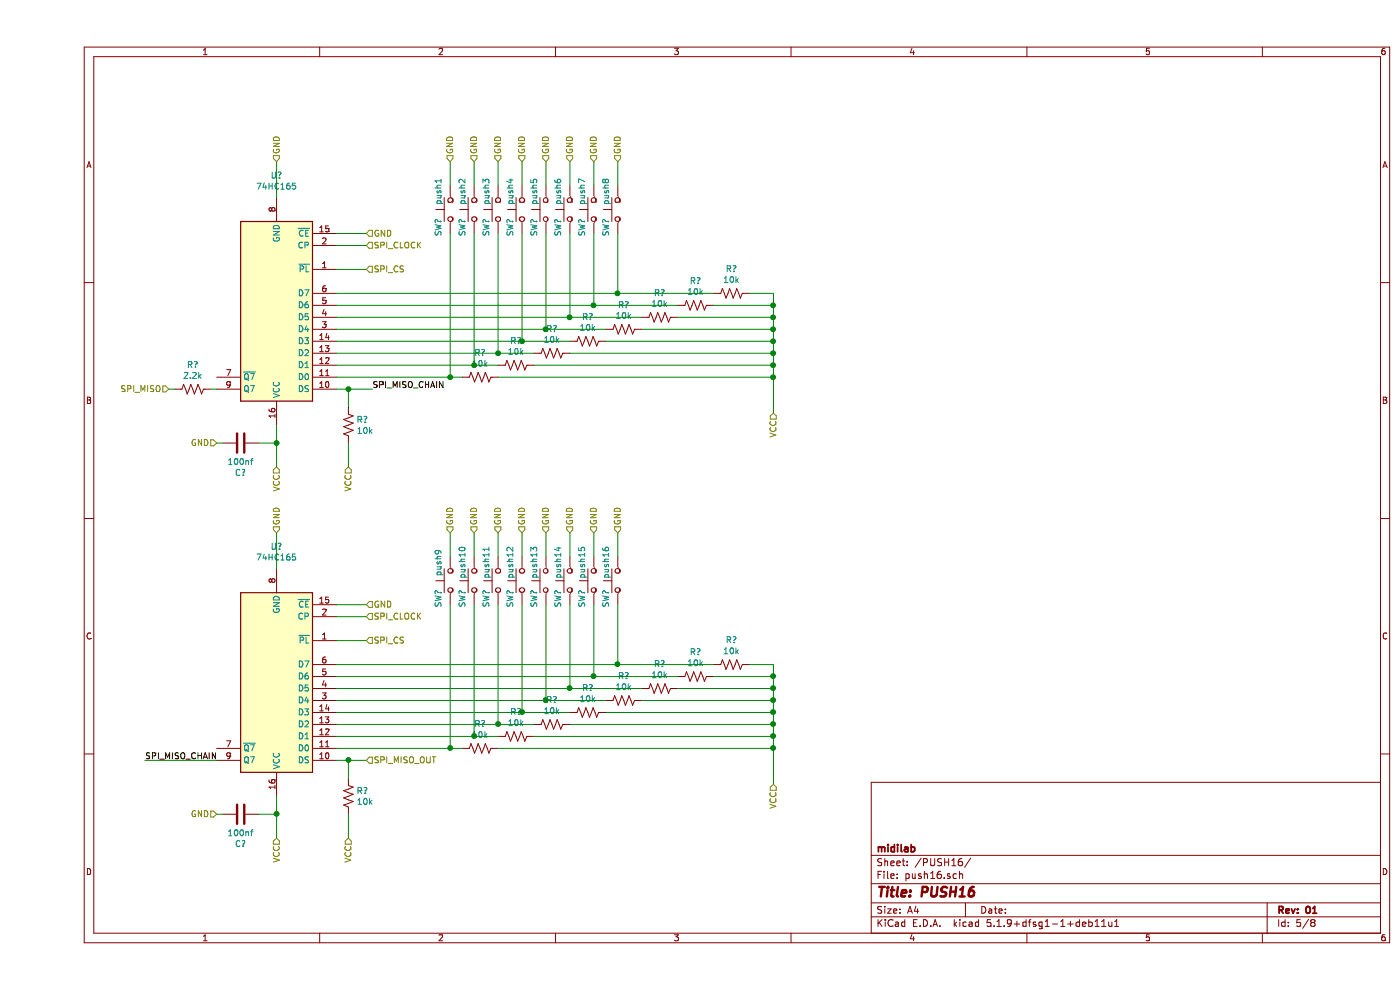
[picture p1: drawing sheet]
EESchema Schematic File Version 4
EELAYER 30 0
EELAYER END
$Descr A4 11693 8268
encoding utf-8
Sheet 5 8
Title "PUSH16"
Date ""
Rev "01"
Comp "midilab"
Comment1 ""
Comment2 ""
Comment3 ""
Comment4 ""
$EndDescr
$Comp
L 74xx:74HC165 U?
U 1 1
P 2000 2650
F 0 "U?" H 2000 1469 50  0000 C CNN
F 1 "74HC165" H 2000 1560 50  0000 C CNN
F 2 "" H 2000 2650 50  0001 C CNN
F 3 "https://assets.nexperia.com/documents/data-sheet/74HC_HCT165.pdf" H 2000 2650 50  0001 C CNN
	1    2000 2650
	-1   0    0    1   
$EndComp
Text HLabel 2000 1350 1    50   Input ~ 0
GND
Text HLabel 1500 3700 0    50   Input ~ 0
GND
Text HLabel 2000 3900 3    50   Input ~ 0
VCC
Text HLabel 1100 3250 0    50   Input ~ 0
SPI_MISO
Text HLabel 2750 1950 2    50   Input ~ 0
GND
$Comp
L Device:C C?
U 1 1
P 1700 3700
F 0 "C?" V 1448 3700 50  0000 C CNN
F 1 "100nf" V 1539 3700 50  0000 C CNN
F 2 "" H 1738 3550 50  0001 C CNN
F 3 "~" H 1700 3700 50  0001 C CNN
	1    1700 3700
	0    -1   -1   0   
$EndComp
Wire Wire Line
	1500 3700 1550 3700
Wire Wire Line
	2000 1350 2000 1650
$Comp
L Device:R_US R?
U 1 1
P 1300 3250
F 0 "R?" V 1095 3250 50  0000 C CNN
F 1 "2.2k" V 1186 3250 50  0000 C CNN
F 2 "" V 1340 3240 50  0001 C CNN
F 3 "~" H 1300 3250 50  0001 C CNN
	1    1300 3250
	0    1    1    0   
$EndComp
$Comp
L Device:R_US R?
U 1 1
P 2600 3550
F 0 "R?" H 2668 3596 50  0000 L CNN
F 1 "10k" H 2668 3505 50  0000 L CNN
F 2 "" V 2640 3540 50  0001 C CNN
F 3 "~" H 2600 3550 50  0001 C CNN
	1    2600 3550
	1    0    0    -1  
$EndComp
Text HLabel 2600 3900 3    50   Input ~ 0
VCC
Wire Wire Line
	2600 3700 2600 3900
Wire Wire Line
	2000 3550 2000 3700
Wire Wire Line
	1850 3700 2000 3700
Connection ~ 2000 3700
Wire Wire Line
	2000 3700 2000 3900
Wire Wire Line
	2500 3250 2600 3250
Wire Wire Line
	2600 3400 2600 3250
Text HLabel 2750 2250 2    50   Input ~ 0
SPI_CS
Text HLabel 2750 2050 2    50   Input ~ 0
SPI_CLOCK
Wire Wire Line
	2500 1950 2750 1950
Wire Wire Line
	2750 2050 2500 2050
Wire Wire Line
	2750 2250 2500 2250
$Comp
L Switch:SW_Push SW?
U 1 1
P 3450 1750
F 0 "SW?" H 3300 1850 50  0000 C CNN
F 1 "push1" H 3600 1850 50  0000 C CNN
F 2 "" H 3450 1950 50  0001 C CNN
F 3 "~" H 3450 1950 50  0001 C CNN
	1    3450 1750
	0    -1   -1   0   
$EndComp
$Comp
L Switch:SW_Push SW?
U 1 1
P 3650 1750
F 0 "SW?" H 3500 1850 50  0000 C CNN
F 1 "push2" H 3800 1850 50  0000 C CNN
F 2 "" H 3650 1950 50  0001 C CNN
F 3 "~" H 3650 1950 50  0001 C CNN
	1    3650 1750
	0    -1   -1   0   
$EndComp
$Comp
L Switch:SW_Push SW?
U 1 1
P 3850 1750
F 0 "SW?" H 3700 1850 50  0000 C CNN
F 1 "push3" H 4000 1850 50  0000 C CNN
F 2 "" H 3850 1950 50  0001 C CNN
F 3 "~" H 3850 1950 50  0001 C CNN
	1    3850 1750
	0    -1   -1   0   
$EndComp
$Comp
L Switch:SW_Push SW?
U 1 1
P 4050 1750
F 0 "SW?" H 3900 1850 50  0000 C CNN
F 1 "push4" H 4200 1850 50  0000 C CNN
F 2 "" H 4050 1950 50  0001 C CNN
F 3 "~" H 4050 1950 50  0001 C CNN
	1    4050 1750
	0    -1   -1   0   
$EndComp
$Comp
L Switch:SW_Push SW?
U 1 1
P 4250 1750
F 0 "SW?" H 4100 1850 50  0000 C CNN
F 1 "push5" H 4400 1850 50  0000 C CNN
F 2 "" H 4250 1950 50  0001 C CNN
F 3 "~" H 4250 1950 50  0001 C CNN
	1    4250 1750
	0    -1   -1   0   
$EndComp
$Comp
L Switch:SW_Push SW?
U 1 1
P 4450 1750
F 0 "SW?" H 4300 1850 50  0000 C CNN
F 1 "push6" H 4600 1850 50  0000 C CNN
F 2 "" H 4450 1950 50  0001 C CNN
F 3 "~" H 4450 1950 50  0001 C CNN
	1    4450 1750
	0    -1   -1   0   
$EndComp
$Comp
L Switch:SW_Push SW?
U 1 1
P 4650 1750
F 0 "SW?" H 4500 1850 50  0000 C CNN
F 1 "push7" H 4800 1850 50  0000 C CNN
F 2 "" H 4650 1950 50  0001 C CNN
F 3 "~" H 4650 1950 50  0001 C CNN
	1    4650 1750
	0    -1   -1   0   
$EndComp
$Comp
L Switch:SW_Push SW?
U 1 1
P 4850 1750
F 0 "SW?" H 4700 1850 50  0000 C CNN
F 1 "push8" H 5000 1850 50  0000 C CNN
F 2 "" H 4850 1950 50  0001 C CNN
F 3 "~" H 4850 1950 50  0001 C CNN
	1    4850 1750
	0    -1   -1   0   
$EndComp
Text HLabel 3450 1350 1    50   Input ~ 0
GND
Text HLabel 3650 1350 1    50   Input ~ 0
GND
Text HLabel 3850 1350 1    50   Input ~ 0
GND
Text HLabel 4050 1350 1    50   Input ~ 0
GND
Text HLabel 4250 1350 1    50   Input ~ 0
GND
Text HLabel 4450 1350 1    50   Input ~ 0
GND
Text HLabel 4650 1350 1    50   Input ~ 0
GND
Text HLabel 4850 1350 1    50   Input ~ 0
GND
Wire Wire Line
	4850 1350 4850 1550
Wire Wire Line
	4650 1350 4650 1550
Wire Wire Line
	4450 1550 4450 1350
Wire Wire Line
	4250 1350 4250 1550
Wire Wire Line
	4050 1350 4050 1550
Wire Wire Line
	3850 1350 3850 1550
Wire Wire Line
	3650 1350 3650 1550
Wire Wire Line
	3450 1350 3450 1550
$Comp
L Device:R_US R?
U 1 1
P 3700 3150
F 0 "R?" V 3495 3150 50  0000 C CNN
F 1 "10k" V 3586 3150 50  0000 C CNN
F 2 "" V 3740 3140 50  0001 C CNN
F 3 "~" H 3700 3150 50  0001 C CNN
	1    3700 3150
	0    1    1    0   
$EndComp
Wire Wire Line
	2500 3150 3450 3150
Wire Wire Line
	3450 1950 3450 3150
Connection ~ 3450 3150
Wire Wire Line
	3450 3150 3550 3150
$Comp
L Device:R_US R?
U 1 1
P 4000 3050
F 0 "R?" V 3795 3050 50  0000 C CNN
F 1 "10k" V 3886 3050 50  0000 C CNN
F 2 "" V 4040 3040 50  0001 C CNN
F 3 "~" H 4000 3050 50  0001 C CNN
	1    4000 3050
	0    1    1    0   
$EndComp
$Comp
L Device:R_US R?
U 1 1
P 4300 2950
F 0 "R?" V 4095 2950 50  0000 C CNN
F 1 "10k" V 4186 2950 50  0000 C CNN
F 2 "" V 4340 2940 50  0001 C CNN
F 3 "~" H 4300 2950 50  0001 C CNN
	1    4300 2950
	0    1    1    0   
$EndComp
$Comp
L Device:R_US R?
U 1 1
P 4600 2850
F 0 "R?" V 4395 2850 50  0000 C CNN
F 1 "10k" V 4486 2850 50  0000 C CNN
F 2 "" V 4640 2840 50  0001 C CNN
F 3 "~" H 4600 2850 50  0001 C CNN
	1    4600 2850
	0    1    1    0   
$EndComp
$Comp
L Device:R_US R?
U 1 1
P 4900 2750
F 0 "R?" V 4695 2750 50  0000 C CNN
F 1 "10k" V 4786 2750 50  0000 C CNN
F 2 "" V 4940 2740 50  0001 C CNN
F 3 "~" H 4900 2750 50  0001 C CNN
	1    4900 2750
	0    1    1    0   
$EndComp
$Comp
L Device:R_US R?
U 1 1
P 5200 2650
F 0 "R?" V 4995 2650 50  0000 C CNN
F 1 "10k" V 5086 2650 50  0000 C CNN
F 2 "" V 5240 2640 50  0001 C CNN
F 3 "~" H 5200 2650 50  0001 C CNN
	1    5200 2650
	0    1    1    0   
$EndComp
$Comp
L Device:R_US R?
U 1 1
P 5500 2550
F 0 "R?" V 5295 2550 50  0000 C CNN
F 1 "10k" V 5386 2550 50  0000 C CNN
F 2 "" V 5540 2540 50  0001 C CNN
F 3 "~" H 5500 2550 50  0001 C CNN
	1    5500 2550
	0    1    1    0   
$EndComp
$Comp
L Device:R_US R?
U 1 1
P 5800 2450
F 0 "R?" V 5595 2450 50  0000 C CNN
F 1 "10k" V 5686 2450 50  0000 C CNN
F 2 "" V 5840 2440 50  0001 C CNN
F 3 "~" H 5800 2450 50  0001 C CNN
	1    5800 2450
	0    1    1    0   
$EndComp
Wire Wire Line
	2500 3050 3650 3050
Wire Wire Line
	2500 2950 3850 2950
Wire Wire Line
	2500 2850 4050 2850
Wire Wire Line
	2500 2750 4250 2750
Wire Wire Line
	2500 2650 4450 2650
Wire Wire Line
	2500 2550 4650 2550
Wire Wire Line
	2500 2450 4850 2450
Wire Wire Line
	3650 1950 3650 3050
Connection ~ 3650 3050
Wire Wire Line
	3650 3050 3850 3050
Wire Wire Line
	3850 1950 3850 2950
Connection ~ 3850 2950
Wire Wire Line
	3850 2950 4150 2950
Wire Wire Line
	4050 1950 4050 2850
Connection ~ 4050 2850
Wire Wire Line
	4050 2850 4450 2850
Wire Wire Line
	4250 1950 4250 2750
Connection ~ 4250 2750
Wire Wire Line
	4250 2750 4750 2750
Wire Wire Line
	4450 1950 4450 2650
Connection ~ 4450 2650
Wire Wire Line
	4450 2650 5050 2650
Wire Wire Line
	4650 1950 4650 2550
Connection ~ 4650 2550
Wire Wire Line
	4650 2550 5350 2550
Wire Wire Line
	4850 1950 4850 2450
Connection ~ 4850 2450
Wire Wire Line
	4850 2450 5650 2450
Text HLabel 6150 3450 3    50   Input ~ 0
VCC
Wire Wire Line
	6150 3450 6150 3150
Wire Wire Line
	6150 2450 5950 2450
Wire Wire Line
	5650 2550 6150 2550
Connection ~ 6150 2550
Wire Wire Line
	6150 2550 6150 2450
Wire Wire Line
	5350 2650 6150 2650
Connection ~ 6150 2650
Wire Wire Line
	6150 2650 6150 2550
Wire Wire Line
	5050 2750 6150 2750
Connection ~ 6150 2750
Wire Wire Line
	6150 2750 6150 2650
Wire Wire Line
	4750 2850 6150 2850
Connection ~ 6150 2850
Wire Wire Line
	6150 2850 6150 2750
Wire Wire Line
	4450 2950 6150 2950
Connection ~ 6150 2950
Wire Wire Line
	6150 2950 6150 2850
Wire Wire Line
	4150 3050 6150 3050
Connection ~ 6150 3050
Wire Wire Line
	6150 3050 6150 2950
Wire Wire Line
	3850 3150 6150 3150
Connection ~ 6150 3150
Wire Wire Line
	6150 3150 6150 3050
$Comp
L 74xx:74HC165 U?
U 1 1
P 2000 5750
F 0 "U?" H 2000 4569 50  0000 C CNN
F 1 "74HC165" H 2000 4660 50  0000 C CNN
F 2 "" H 2000 5750 50  0001 C CNN
F 3 "https://assets.nexperia.com/documents/data-sheet/74HC_HCT165.pdf" H 2000 5750 50  0001 C CNN
	1    2000 5750
	-1   0    0    1   
$EndComp
Text HLabel 2000 4450 1    50   Input ~ 0
GND
Text HLabel 1500 6800 0    50   Input ~ 0
GND
Text HLabel 2000 7000 3    50   Input ~ 0
VCC
Text HLabel 2750 6350 2    50   Input ~ 0
SPI_MISO_OUT
Text HLabel 2750 5050 2    50   Input ~ 0
GND
$Comp
L Device:C C?
U 1 1
P 1700 6800
F 0 "C?" V 1448 6800 50  0000 C CNN
F 1 "100nf" V 1539 6800 50  0000 C CNN
F 2 "" H 1738 6650 50  0001 C CNN
F 3 "~" H 1700 6800 50  0001 C CNN
	1    1700 6800
	0    -1   -1   0   
$EndComp
Wire Wire Line
	1500 6800 1550 6800
Wire Wire Line
	2000 4450 2000 4750
$Comp
L Device:R_US R?
U 1 1
P 2600 6650
F 0 "R?" H 2668 6696 50  0000 L CNN
F 1 "10k" H 2668 6605 50  0000 L CNN
F 2 "" V 2640 6640 50  0001 C CNN
F 3 "~" H 2600 6650 50  0001 C CNN
	1    2600 6650
	1    0    0    -1  
$EndComp
Text HLabel 2600 7000 3    50   Input ~ 0
VCC
Wire Wire Line
	2600 6800 2600 7000
Wire Wire Line
	2000 6650 2000 6800
Wire Wire Line
	1850 6800 2000 6800
Connection ~ 2000 6800
Wire Wire Line
	2000 6800 2000 7000
Wire Wire Line
	2500 6350 2600 6350
Wire Wire Line
	2600 6500 2600 6350
Connection ~ 2600 6350
Wire Wire Line
	2600 6350 2750 6350
Text HLabel 2750 5350 2    50   Input ~ 0
SPI_CS
Text HLabel 2750 5150 2    50   Input ~ 0
SPI_CLOCK
Wire Wire Line
	2500 5050 2750 5050
Wire Wire Line
	2750 5150 2500 5150
Wire Wire Line
	2750 5350 2500 5350
$Comp
L Switch:SW_Push SW?
U 1 1
P 3450 4850
F 0 "SW?" H 3300 4950 50  0000 C CNN
F 1 "push9" H 3600 4950 50  0000 C CNN
F 2 "" H 3450 5050 50  0001 C CNN
F 3 "~" H 3450 5050 50  0001 C CNN
	1    3450 4850
	0    -1   -1   0   
$EndComp
$Comp
L Switch:SW_Push SW?
U 1 1
P 3650 4850
F 0 "SW?" H 3500 4950 50  0000 C CNN
F 1 "push10" H 3800 4950 50  0000 C CNN
F 2 "" H 3650 5050 50  0001 C CNN
F 3 "~" H 3650 5050 50  0001 C CNN
	1    3650 4850
	0    -1   -1   0   
$EndComp
$Comp
L Switch:SW_Push SW?
U 1 1
P 3850 4850
F 0 "SW?" H 3700 4950 50  0000 C CNN
F 1 "push11" H 4000 4950 50  0000 C CNN
F 2 "" H 3850 5050 50  0001 C CNN
F 3 "~" H 3850 5050 50  0001 C CNN
	1    3850 4850
	0    -1   -1   0   
$EndComp
$Comp
L Switch:SW_Push SW?
U 1 1
P 4050 4850
F 0 "SW?" H 3900 4950 50  0000 C CNN
F 1 "push12" H 4200 4950 50  0000 C CNN
F 2 "" H 4050 5050 50  0001 C CNN
F 3 "~" H 4050 5050 50  0001 C CNN
	1    4050 4850
	0    -1   -1   0   
$EndComp
$Comp
L Switch:SW_Push SW?
U 1 1
P 4250 4850
F 0 "SW?" H 4100 4950 50  0000 C CNN
F 1 "push13" H 4400 4950 50  0000 C CNN
F 2 "" H 4250 5050 50  0001 C CNN
F 3 "~" H 4250 5050 50  0001 C CNN
	1    4250 4850
	0    -1   -1   0   
$EndComp
$Comp
L Switch:SW_Push SW?
U 1 1
P 4450 4850
F 0 "SW?" H 4300 4950 50  0000 C CNN
F 1 "push14" H 4600 4950 50  0000 C CNN
F 2 "" H 4450 5050 50  0001 C CNN
F 3 "~" H 4450 5050 50  0001 C CNN
	1    4450 4850
	0    -1   -1   0   
$EndComp
$Comp
L Switch:SW_Push SW?
U 1 1
P 4650 4850
F 0 "SW?" H 4500 4950 50  0000 C CNN
F 1 "push15" H 4800 4950 50  0000 C CNN
F 2 "" H 4650 5050 50  0001 C CNN
F 3 "~" H 4650 5050 50  0001 C CNN
	1    4650 4850
	0    -1   -1   0   
$EndComp
$Comp
L Switch:SW_Push SW?
U 1 1
P 4850 4850
F 0 "SW?" H 4700 4950 50  0000 C CNN
F 1 "push16" H 5000 4950 50  0000 C CNN
F 2 "" H 4850 5050 50  0001 C CNN
F 3 "~" H 4850 5050 50  0001 C CNN
	1    4850 4850
	0    -1   -1   0   
$EndComp
Text HLabel 3450 4450 1    50   Input ~ 0
GND
Text HLabel 3650 4450 1    50   Input ~ 0
GND
Text HLabel 3850 4450 1    50   Input ~ 0
GND
Text HLabel 4050 4450 1    50   Input ~ 0
GND
Text HLabel 4250 4450 1    50   Input ~ 0
GND
Text HLabel 4450 4450 1    50   Input ~ 0
GND
Text HLabel 4650 4450 1    50   Input ~ 0
GND
Text HLabel 4850 4450 1    50   Input ~ 0
GND
Wire Wire Line
	4850 4450 4850 4650
Wire Wire Line
	4650 4450 4650 4650
Wire Wire Line
	4450 4650 4450 4450
Wire Wire Line
	4250 4450 4250 4650
Wire Wire Line
	4050 4450 4050 4650
Wire Wire Line
	3850 4450 3850 4650
Wire Wire Line
	3650 4450 3650 4650
Wire Wire Line
	3450 4450 3450 4650
$Comp
L Device:R_US R?
U 1 1
P 3700 6250
F 0 "R?" V 3495 6250 50  0000 C CNN
F 1 "10k" V 3586 6250 50  0000 C CNN
F 2 "" V 3740 6240 50  0001 C CNN
F 3 "~" H 3700 6250 50  0001 C CNN
	1    3700 6250
	0    1    1    0   
$EndComp
Wire Wire Line
	2500 6250 3450 6250
Wire Wire Line
	3450 5050 3450 6250
Connection ~ 3450 6250
Wire Wire Line
	3450 6250 3550 6250
$Comp
L Device:R_US R?
U 1 1
P 4000 6150
F 0 "R?" V 3795 6150 50  0000 C CNN
F 1 "10k" V 3886 6150 50  0000 C CNN
F 2 "" V 4040 6140 50  0001 C CNN
F 3 "~" H 4000 6150 50  0001 C CNN
	1    4000 6150
	0    1    1    0   
$EndComp
$Comp
L Device:R_US R?
U 1 1
P 4300 6050
F 0 "R?" V 4095 6050 50  0000 C CNN
F 1 "10k" V 4186 6050 50  0000 C CNN
F 2 "" V 4340 6040 50  0001 C CNN
F 3 "~" H 4300 6050 50  0001 C CNN
	1    4300 6050
	0    1    1    0   
$EndComp
$Comp
L Device:R_US R?
U 1 1
P 4600 5950
F 0 "R?" V 4395 5950 50  0000 C CNN
F 1 "10k" V 4486 5950 50  0000 C CNN
F 2 "" V 4640 5940 50  0001 C CNN
F 3 "~" H 4600 5950 50  0001 C CNN
	1    4600 5950
	0    1    1    0   
$EndComp
$Comp
L Device:R_US R?
U 1 1
P 4900 5850
F 0 "R?" V 4695 5850 50  0000 C CNN
F 1 "10k" V 4786 5850 50  0000 C CNN
F 2 "" V 4940 5840 50  0001 C CNN
F 3 "~" H 4900 5850 50  0001 C CNN
	1    4900 5850
	0    1    1    0   
$EndComp
$Comp
L Device:R_US R?
U 1 1
P 5200 5750
F 0 "R?" V 4995 5750 50  0000 C CNN
F 1 "10k" V 5086 5750 50  0000 C CNN
F 2 "" V 5240 5740 50  0001 C CNN
F 3 "~" H 5200 5750 50  0001 C CNN
	1    5200 5750
	0    1    1    0   
$EndComp
$Comp
L Device:R_US R?
U 1 1
P 5500 5650
F 0 "R?" V 5295 5650 50  0000 C CNN
F 1 "10k" V 5386 5650 50  0000 C CNN
F 2 "" V 5540 5640 50  0001 C CNN
F 3 "~" H 5500 5650 50  0001 C CNN
	1    5500 5650
	0    1    1    0   
$EndComp
$Comp
L Device:R_US R?
U 1 1
P 5800 5550
F 0 "R?" V 5595 5550 50  0000 C CNN
F 1 "10k" V 5686 5550 50  0000 C CNN
F 2 "" V 5840 5540 50  0001 C CNN
F 3 "~" H 5800 5550 50  0001 C CNN
	1    5800 5550
	0    1    1    0   
$EndComp
Wire Wire Line
	2500 6150 3650 6150
Wire Wire Line
	2500 6050 3850 6050
Wire Wire Line
	2500 5950 4050 5950
Wire Wire Line
	2500 5850 4250 5850
Wire Wire Line
	2500 5750 4450 5750
Wire Wire Line
	2500 5650 4650 5650
Wire Wire Line
	2500 5550 4850 5550
Wire Wire Line
	3650 5050 3650 6150
Connection ~ 3650 6150
Wire Wire Line
	3650 6150 3850 6150
Wire Wire Line
	3850 5050 3850 6050
Connection ~ 3850 6050
Wire Wire Line
	3850 6050 4150 6050
Wire Wire Line
	4050 5050 4050 5950
Connection ~ 4050 5950
Wire Wire Line
	4050 5950 4450 5950
Wire Wire Line
	4250 5050 4250 5850
Connection ~ 4250 5850
Wire Wire Line
	4250 5850 4750 5850
Wire Wire Line
	4450 5050 4450 5750
Connection ~ 4450 5750
Wire Wire Line
	4450 5750 5050 5750
Wire Wire Line
	4650 5050 4650 5650
Connection ~ 4650 5650
Wire Wire Line
	4650 5650 5350 5650
Wire Wire Line
	4850 5050 4850 5550
Connection ~ 4850 5550
Wire Wire Line
	4850 5550 5650 5550
Text HLabel 6150 6550 3    50   Input ~ 0
VCC
Wire Wire Line
	6150 6550 6150 6250
Wire Wire Line
	6150 5550 5950 5550
Wire Wire Line
	5650 5650 6150 5650
Connection ~ 6150 5650
Wire Wire Line
	6150 5650 6150 5550
Wire Wire Line
	5350 5750 6150 5750
Connection ~ 6150 5750
Wire Wire Line
	6150 5750 6150 5650
Wire Wire Line
	5050 5850 6150 5850
Connection ~ 6150 5850
Wire Wire Line
	6150 5850 6150 5750
Wire Wire Line
	4750 5950 6150 5950
Connection ~ 6150 5950
Wire Wire Line
	6150 5950 6150 5850
Wire Wire Line
	4450 6050 6150 6050
Connection ~ 6150 6050
Wire Wire Line
	6150 6050 6150 5950
Wire Wire Line
	4150 6150 6150 6150
Connection ~ 6150 6150
Wire Wire Line
	6150 6150 6150 6050
Wire Wire Line
	3850 6250 6150 6250
Connection ~ 6150 6250
Wire Wire Line
	6150 6250 6150 6150
Wire Wire Line
	1450 3250 1500 3250
Wire Wire Line
	1100 3250 1150 3250
Text Label 2800 3250 0    50   ~ 0
SPI_MISO_CHAIN
Wire Wire Line
	2800 3250 2600 3250
Connection ~ 2600 3250
Text Label 900  6350 0    50   ~ 0
SPI_MISO_CHAIN
Wire Wire Line
	900  6350 1500 6350
$EndSCHEMATC
